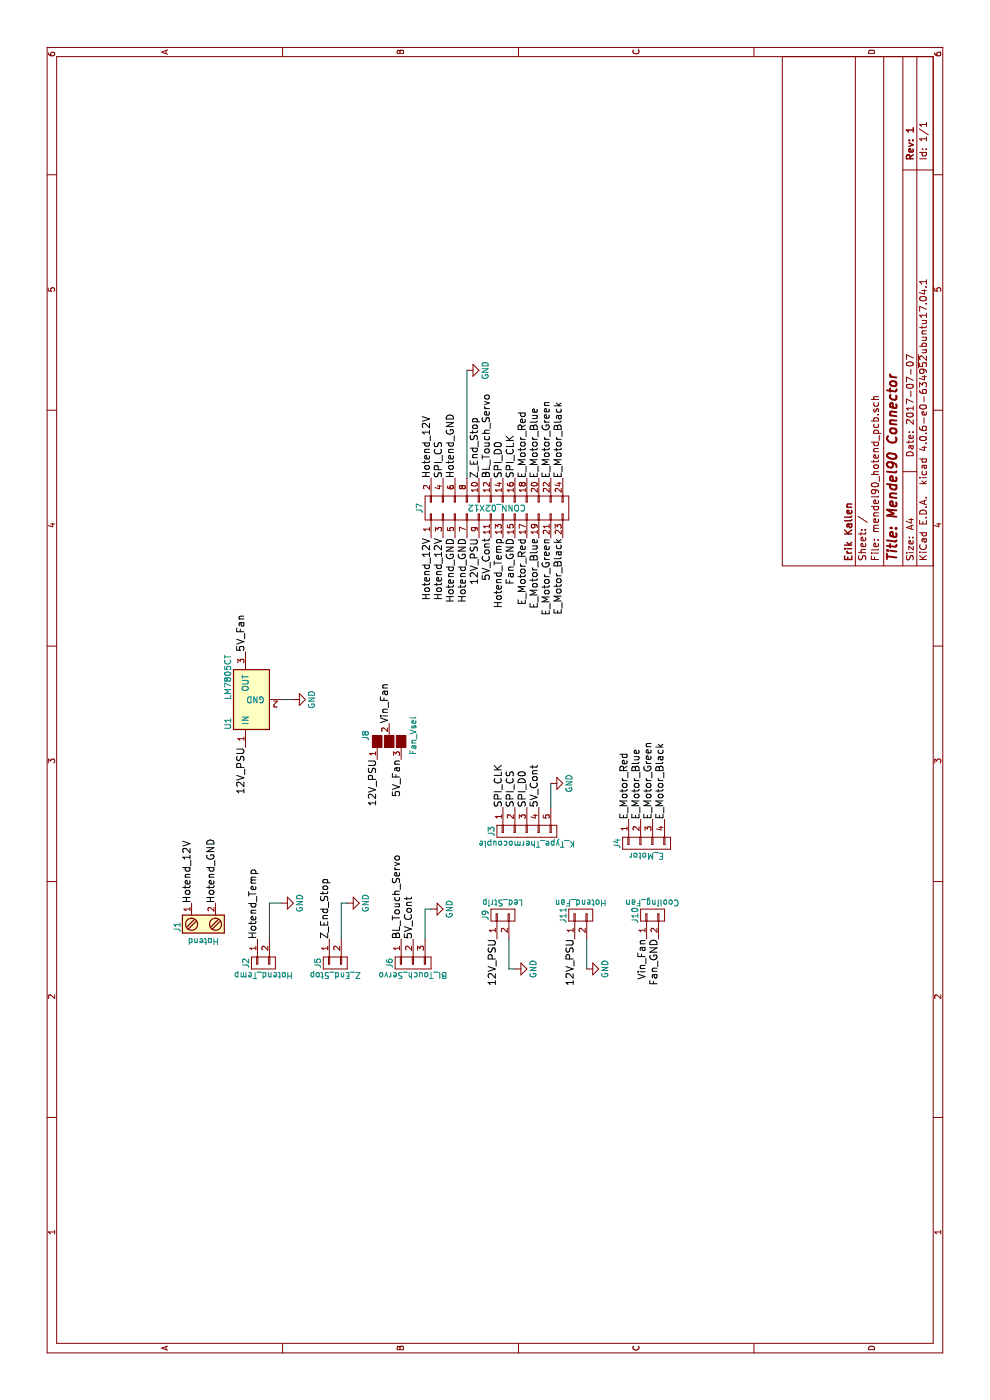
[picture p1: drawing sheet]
EESchema Schematic File Version 2
LIBS:power
LIBS:device
LIBS:transistors
LIBS:conn
LIBS:linear
LIBS:regul
LIBS:74xx
LIBS:cmos4000
LIBS:adc-dac
LIBS:memory
LIBS:xilinx
LIBS:microcontrollers
LIBS:dsp
LIBS:microchip
LIBS:analog_switches
LIBS:motorola
LIBS:texas
LIBS:intel
LIBS:audio
LIBS:interface
LIBS:digital-audio
LIBS:philips
LIBS:display
LIBS:cypress
LIBS:siliconi
LIBS:opto
LIBS:atmel
LIBS:contrib
LIBS:valves
LIBS:mendel90_hotend_pcb-cache
EELAYER 25 0
EELAYER END
$Descr A4 11693 8268
encoding utf-8
Sheet 1 1
Title "Mendel90 Connector"
Date "2017-07-07"
Rev "1"
Comp "Erik Kallen"
Comment1 ""
Comment2 ""
Comment3 ""
Comment4 ""
$EndDescr
$Comp
L CONN_01X05 J3
U 1 1
P 4750 4400
F 0 "J3" H 4750 4700 50  0000 C CNN
F 1 "K_Type_Thermocouple" V 4850 4400 50  0000 C CNN
F 2 "Pin_Headers:Pin_Header_Straight_1x05_Pitch2.54mm" H 4750 4400 50  0001 C CNN
F 3 "" H 4750 4400 50  0001 C CNN
	1    4750 4400
	-1   0    0    -1  
$EndComp
$Comp
L Screw_Terminal_1x02 J1
U 1 1
P 3950 1700
F 0 "J1" H 3950 1950 50  0000 C TNN
F 1 "Hotend" V 3800 1700 50  0000 C TNN
F 2 "Connectors_Terminal_Blocks:TerminalBlock_Pheonix_MKDS1.5-2pol" H 3950 1475 50  0001 C CNN
F 3 "" H 3925 1700 50  0001 C CNN
	1    3950 1700
	1    0    0    -1  
$EndComp
$Comp
L CONN_01X04 J4
U 1 1
P 4650 5400
F 0 "J4" H 4650 5650 50  0000 C CNN
F 1 "E_Motor" V 4750 5400 50  0000 C CNN
F 2 "Pin_Headers:Pin_Header_Straight_1x04_Pitch2.54mm" H 4650 5400 50  0001 C CNN
F 3 "" H 4650 5400 50  0001 C CNN
	1    4650 5400
	-1   0    0    -1  
$EndComp
$Comp
L CONN_01X02 J5
U 1 1
P 3650 2800
F 0 "J5" H 3650 2950 50  0000 C CNN
F 1 "Z_End_Stop" V 3750 2800 50  0000 C CNN
F 2 "Pin_Headers:Pin_Header_Straight_1x02_Pitch2.54mm" H 3650 2800 50  0001 C CNN
F 3 "" H 3650 2800 50  0001 C CNN
	1    3650 2800
	-1   0    0    -1  
$EndComp
$Comp
L CONN_01X03 J6
U 1 1
P 3650 3450
F 0 "J6" H 3650 3650 50  0000 C CNN
F 1 "Bl_Touch_Servo" V 3750 3450 50  0000 C CNN
F 2 "Pin_Headers:Pin_Header_Straight_1x03_Pitch2.54mm" H 3650 3450 50  0001 C CNN
F 3 "" H 3650 3450 50  0001 C CNN
	1    3650 3450
	-1   0    0    -1  
$EndComp
$Comp
L CONN_01X02 J2
U 1 1
P 3650 2200
F 0 "J2" H 3650 2350 50  0000 C CNN
F 1 "Hotend_Temp" V 3750 2200 50  0000 C CNN
F 2 "Pin_Headers:Pin_Header_Straight_1x02_Pitch2.54mm" H 3650 2200 50  0001 C CNN
F 3 "" H 3650 2200 50  0001 C CNN
	1    3650 2200
	-1   0    0    -1  
$EndComp
$Comp
L CONN_01X02 J10
U 1 1
P 4050 5450
F 0 "J10" H 4050 5600 50  0000 C CNN
F 1 "Cooling_Fan" V 4150 5450 50  0000 C CNN
F 2 "Pin_Headers:Pin_Header_Straight_1x02_Pitch2.54mm" H 4050 5450 50  0001 C CNN
F 3 "" H 4050 5450 50  0001 C CNN
	1    4050 5450
	1    0    0    -1  
$EndComp
$Comp
L CONN_01X02 J11
U 1 1
P 4050 4850
F 0 "J11" H 4050 5000 50  0000 C CNN
F 1 "Hotend_Fan" V 4150 4850 50  0000 C CNN
F 2 "Pin_Headers:Pin_Header_Straight_1x02_Pitch2.54mm" H 4050 4850 50  0001 C CNN
F 3 "" H 4050 4850 50  0001 C CNN
	1    4050 4850
	1    0    0    -1  
$EndComp
Text Label 4150 1600 0    60   ~ 0
Hotend_12V
Text Label 7200 3600 2    60   ~ 0
Hotend_12V
Text Label 7200 3700 2    60   ~ 0
Hotend_12V
Text Label 4850 5250 0    60   ~ 0
E_Motor_Red
Text Label 4850 5350 0    60   ~ 0
E_Motor_Blue
Text Label 4850 5550 0    60   ~ 0
E_Motor_Black
Text Label 4850 5450 0    60   ~ 0
E_Motor_Green
Text Label 7200 4400 2    60   ~ 0
E_Motor_Red
Text Label 7700 4400 0    60   ~ 0
E_Motor_Red
Text Label 7700 4500 0    60   ~ 0
E_Motor_Blue
Text Label 7700 4600 0    60   ~ 0
E_Motor_Green
Text Label 7700 4700 0    60   ~ 0
E_Motor_Black
Text Label 7200 4500 2    60   ~ 0
E_Motor_Blue
Text Label 7200 4600 2    60   ~ 0
E_Motor_Green
Text Label 7200 4700 2    60   ~ 0
E_Motor_Black
$Comp
L GND #PWR01
U 1 1
P 8600 3900
F 0 "#PWR01" H 8600 3650 50  0001 C CNN
F 1 "GND" H 8600 3750 50  0000 C CNN
F 2 "" H 8600 3900 50  0001 C CNN
F 3 "" H 8600 3900 50  0001 C CNN
	1    8600 3900
	1    0    0    -1  
$EndComp
Text Label 7700 3600 0    60   ~ 0
Hotend_12V
$Comp
L GND #PWR02
U 1 1
P 4150 2900
F 0 "#PWR02" H 4150 2650 50  0001 C CNN
F 1 "GND" H 4150 2750 50  0000 C CNN
F 2 "" H 4150 2900 50  0001 C CNN
F 3 "" H 4150 2900 50  0001 C CNN
	1    4150 2900
	1    0    0    -1  
$EndComp
Wire Wire Line
	3850 2850 4150 2850
Wire Wire Line
	4150 2850 4150 2900
$Comp
L GND #PWR03
U 1 1
P 4100 3600
F 0 "#PWR03" H 4100 3350 50  0001 C CNN
F 1 "GND" H 4100 3450 50  0000 C CNN
F 2 "" H 4100 3600 50  0001 C CNN
F 3 "" H 4100 3600 50  0001 C CNN
	1    4100 3600
	1    0    0    -1  
$EndComp
Wire Wire Line
	3850 3550 4100 3550
Wire Wire Line
	4100 3550 4100 3600
$Comp
L GND #PWR04
U 1 1
P 4150 2350
F 0 "#PWR04" H 4150 2100 50  0001 C CNN
F 1 "GND" H 4150 2200 50  0000 C CNN
F 2 "" H 4150 2350 50  0001 C CNN
F 3 "" H 4150 2350 50  0001 C CNN
	1    4150 2350
	1    0    0    -1  
$EndComp
Wire Wire Line
	3850 2250 4150 2250
Wire Wire Line
	4150 2250 4150 2350
Text Label 7200 4000 2    60   ~ 0
12V_PSU
Text Label 3850 2750 0    60   ~ 0
Z_End_Stop
Text Label 7700 4000 0    60   ~ 0
Z_End_Stop
Text Label 3850 4800 2    60   ~ 0
12V_PSU
$Comp
L GND #PWR05
U 1 1
P 3600 4900
F 0 "#PWR05" H 3600 4650 50  0001 C CNN
F 1 "GND" H 3600 4750 50  0000 C CNN
F 2 "" H 3600 4900 50  0001 C CNN
F 3 "" H 3600 4900 50  0001 C CNN
	1    3600 4900
	1    0    0    -1  
$EndComp
Wire Wire Line
	3850 4900 3600 4900
Text Label 7200 4100 2    60   ~ 0
5V_Cont
Text Label 3850 3450 0    60   ~ 0
5V_Cont
Text Label 7700 4100 0    60   ~ 0
BL_Touch_Servo
Text Label 3850 3350 0    60   ~ 0
BL_Touch_Servo
Text Label 3850 2150 0    60   ~ 0
Hotend_Temp
Text Label 7200 4200 2    60   ~ 0
Hotend_Temp
$Comp
L GND #PWR06
U 1 1
P 5150 4600
F 0 "#PWR06" H 5150 4350 50  0001 C CNN
F 1 "GND" H 5150 4450 50  0000 C CNN
F 2 "" H 5150 4600 50  0001 C CNN
F 3 "" H 5150 4600 50  0001 C CNN
	1    5150 4600
	1    0    0    -1  
$EndComp
Wire Wire Line
	4950 4600 5150 4600
Text Label 4950 4500 0    60   ~ 0
5V_Cont
Text Label 4950 4400 0    60   ~ 0
SPI_D0
Text Label 7700 4200 0    60   ~ 0
SPI_D0
Text Label 4950 4300 0    60   ~ 0
SPI_CS
Text Label 4950 4200 0    60   ~ 0
SPI_CLK
Text Label 7700 4300 0    60   ~ 0
SPI_CLK
$Comp
L LM7805CT U1
U 1 1
P 5850 2100
F 0 "U1" H 5650 2300 50  0000 C CNN
F 1 "LM7805CT" H 5850 2300 50  0000 L CNN
F 2 "TO_SOT_Packages_THT:TO-220_Vertical" H 5850 2200 50  0001 C CIN
F 3 "" H 5850 2100 50  0001 C CNN
	1    5850 2100
	1    0    0    -1  
$EndComp
$Comp
L GND #PWR07
U 1 1
P 5850 2450
F 0 "#PWR07" H 5850 2200 50  0001 C CNN
F 1 "GND" H 5850 2300 50  0000 C CNN
F 2 "" H 5850 2450 50  0001 C CNN
F 3 "" H 5850 2450 50  0001 C CNN
	1    5850 2450
	1    0    0    -1  
$EndComp
Wire Wire Line
	5850 2350 5850 2450
Text Label 6250 2050 0    60   ~ 0
5V_Fan
Text Label 5350 3350 2    60   ~ 0
5V_Fan
Text Label 5350 3150 2    60   ~ 0
12V_PSU
Text Label 3850 5400 2    60   ~ 0
Vin_Fan
Text Label 5650 3250 0    60   ~ 0
Vin_Fan
$Comp
L GS3 J8
U 1 1
P 5500 3250
F 0 "J8" H 5550 3450 50  0000 C CNN
F 1 "Fan_Vsel" H 5550 3051 50  0000 C CNN
F 2 "Connectors:GS3" V 5588 3176 50  0001 C CNN
F 3 "" H 5500 3250 50  0001 C CNN
	1    5500 3250
	1    0    0    -1  
$EndComp
$Comp
L CONN_02X12 J7
U 1 1
P 7450 4150
F 0 "J7" H 7450 4800 50  0000 C CNN
F 1 "CONN_02X12" V 7450 4150 50  0000 C CNN
F 2 "Pin_Headers:Pin_Header_Angled_2x12_Pitch2.54mm" H 7450 2950 50  0001 C CNN
F 3 "" H 7450 2950 50  0001 C CNN
	1    7450 4150
	1    0    0    -1  
$EndComp
$Comp
L CONN_01X02 J9
U 1 1
P 4050 4200
F 0 "J9" H 4050 4350 50  0000 C CNN
F 1 "Led_Strip" V 4150 4200 50  0000 C CNN
F 2 "Pin_Headers:Pin_Header_Straight_1x02_Pitch2.54mm" H 4050 4200 50  0001 C CNN
F 3 "" H 4050 4200 50  0001 C CNN
	1    4050 4200
	1    0    0    -1  
$EndComp
$Comp
L GND #PWR08
U 1 1
P 3600 4300
F 0 "#PWR08" H 3600 4050 50  0001 C CNN
F 1 "GND" H 3600 4150 50  0000 C CNN
F 2 "" H 3600 4300 50  0001 C CNN
F 3 "" H 3600 4300 50  0001 C CNN
	1    3600 4300
	1    0    0    -1  
$EndComp
Wire Wire Line
	3850 4250 3600 4250
Wire Wire Line
	3600 4250 3600 4300
Text Label 3850 4150 2    60   ~ 0
12V_PSU
Text Label 7700 3700 0    60   ~ 0
SPI_CS
Wire Wire Line
	8600 3900 7700 3900
Text Label 7700 3800 0    60   ~ 0
Hotend_GND
Text Label 7200 3800 2    60   ~ 0
Hotend_GND
Text Label 7200 3900 2    60   ~ 0
Hotend_GND
Text Label 4150 1800 0    60   ~ 0
Hotend_GND
Text Label 3850 5500 2    60   ~ 0
Fan_GND
Text Label 7200 4300 2    60   ~ 0
Fan_GND
Text Label 5450 2050 2    60   ~ 0
12V_PSU
$EndSCHEMATC
